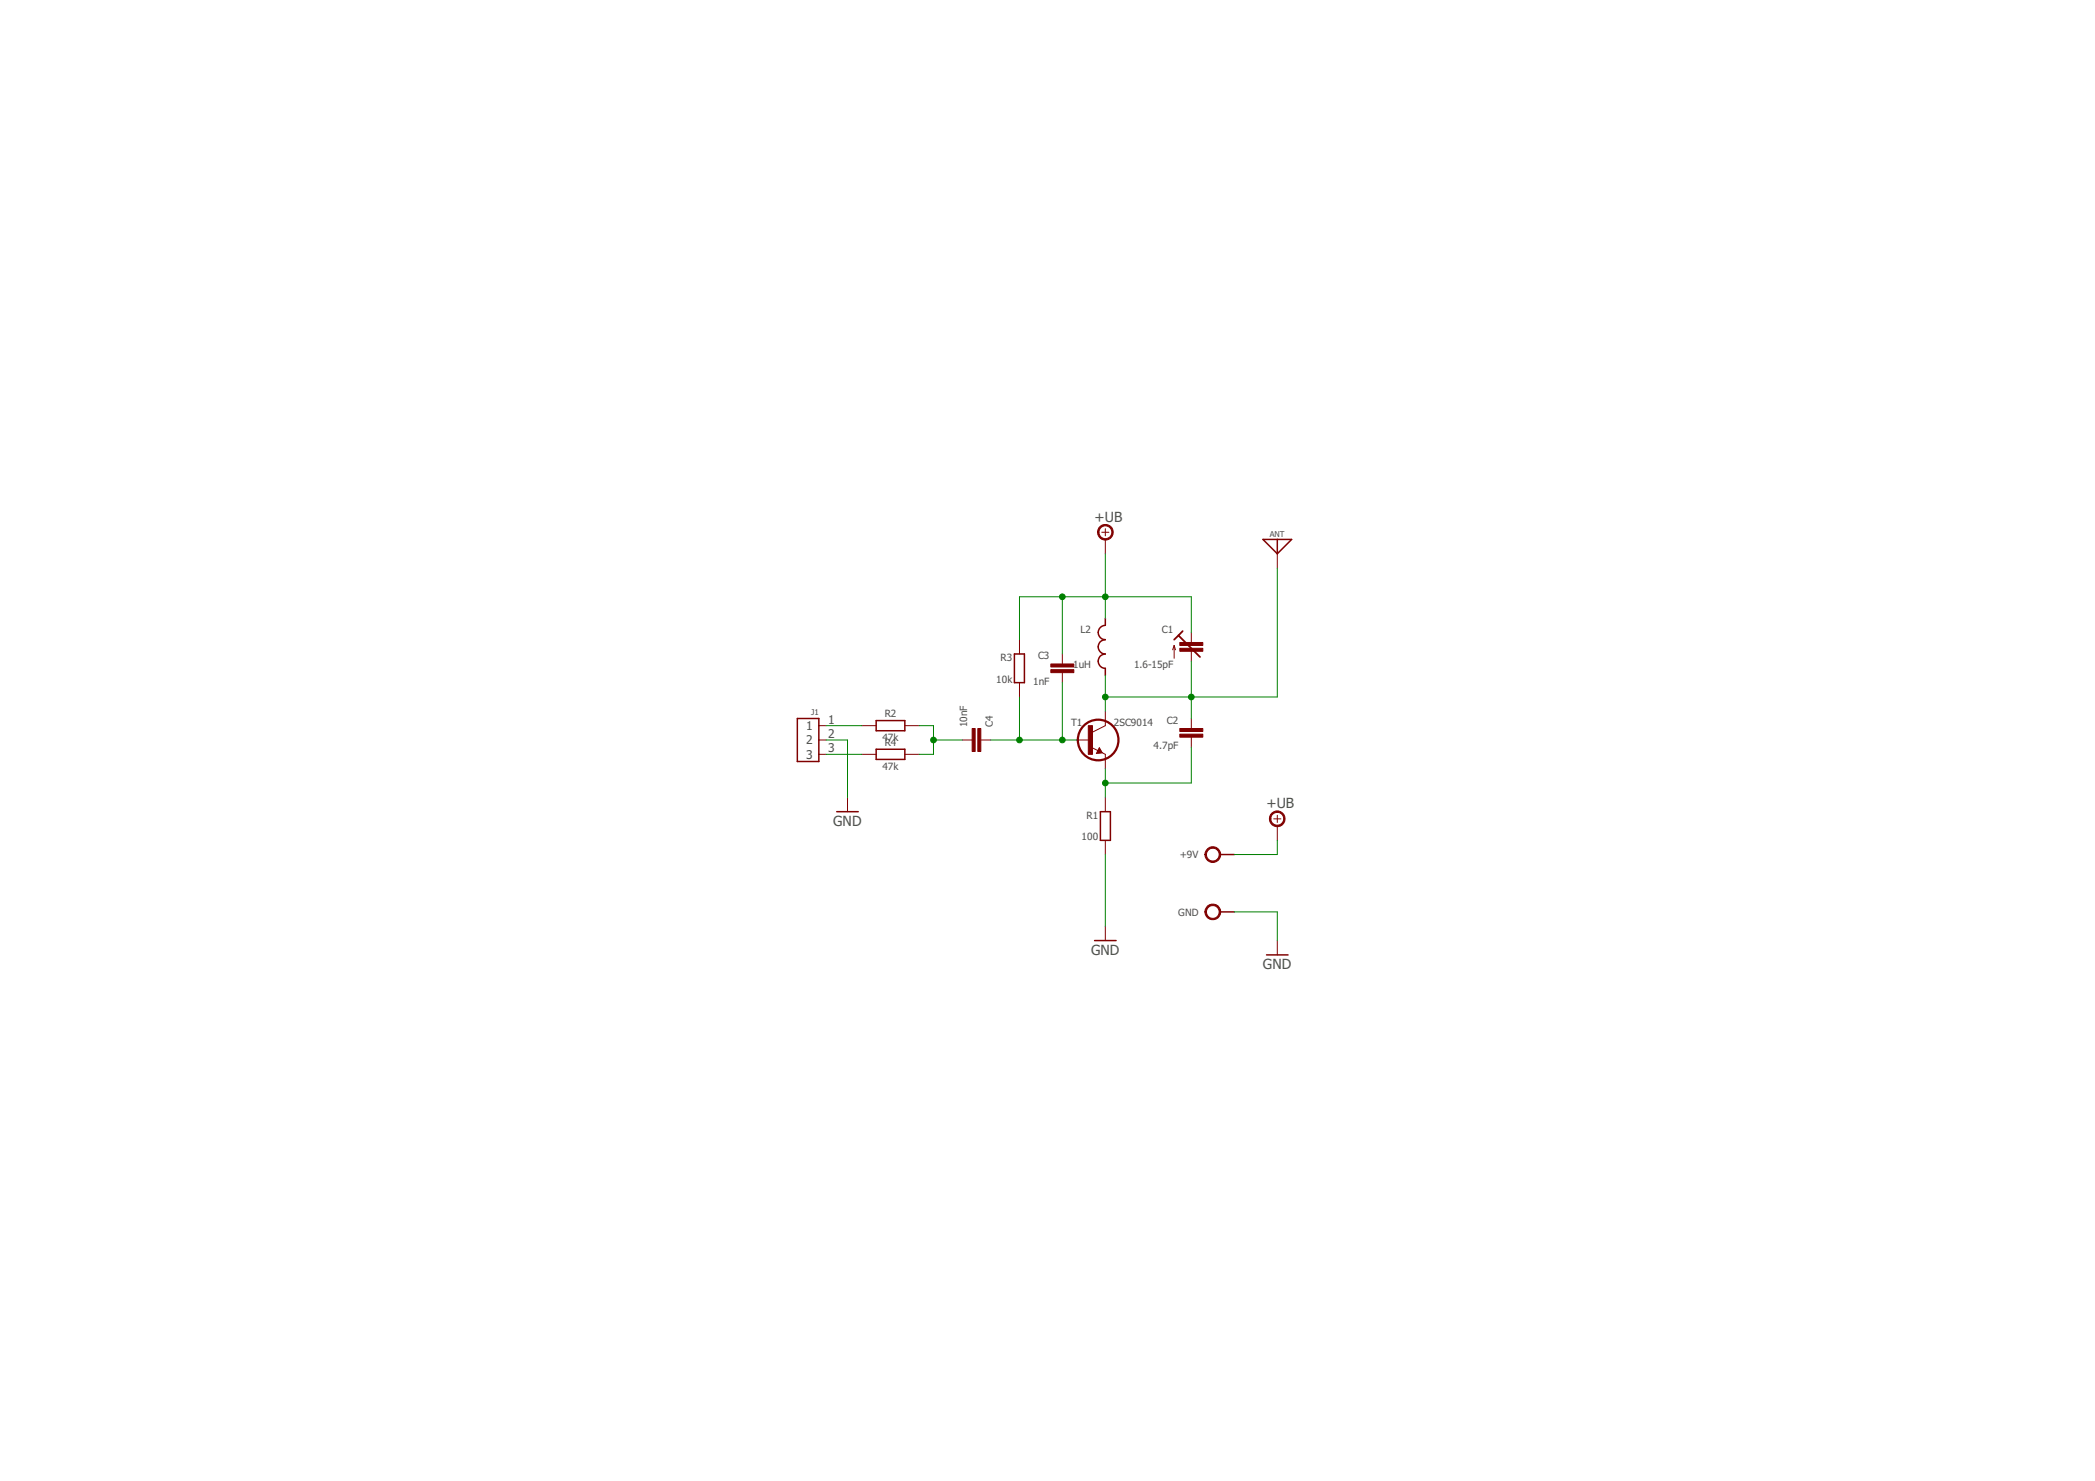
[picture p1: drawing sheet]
<svg xmlns="http://www.w3.org/2000/svg" width="297mm" height="210mm" viewBox="0 0 297 210" stroke-linecap="round" stroke-linejoin="round" font-family="sans-serif">
<g fill="none" stroke="#800000" stroke-width=".14">
<path d="M156.2 75.4h1M156.7 74.9v1M156.7 76.5v2M181.1 78.5v2M144.5 90.7v2M144.5 96.8v2M150.6 92.7v1.4M150.6 95.3v1.5M166.5 91.5v1.8M166.5 91.5l-.2 .6M166.5 91.5l.2 .6M168.9 89.6v1.5"/>
<path d="M168.9 92.3v1.4M116.1 102.8h1M116.1 104.9h1M116.1 106.9h1M120.2 113v2M122.2 102.8h2M122.2 106.9h2M128.3 102.8h2M128.3 106.9h2M136.4 104.9h1.4M139.1 104.9h1.4M152.7 104.9h2"/>
<path d="M154.9 106l1.4 .7M155.9 106l.4 .7-.9 .1zM156.3 106.7l.4 .2v2M156.7 100.8v2l-2 1M156.7 113v2M156.7 119.1v2M168.9 101.8v1.5M168.9 104.5v1.4M180.6 116.1h1M181.1 115.5v1.1M181.1 117.1v2M156.7 131.3v2"/>
<path d="M181.1 133.3v2"/>
</g>
<g fill="#800000" stroke="#800000" stroke-width=".14">
<path d="M167.3 104.1h3.2v.4h-3.2z"/>
<path d="M167.3 103.3h3.2v.4h-3.2z"/>
<path d="M149 94.9h3.3v.4h-3.3z"/>
<path d="M149 94.1h3.3v.4h-3.3z"/>
<path d="M167.3 91.9h3.2v.4h-3.2z"/>
<path d="M167.3 91.1h3.2v.4h-3.2z"/>
<path d="M154.3 102.8h.6v4.1h-.6z"/>
<path d="M137.8 103.3h.5v3.2h-.5z"/>
<path d="M138.6 103.3h.5v3.2h-.5z"/>
</g>
<g fill="none" stroke="#800000" stroke-width=".21">
<path d="M179.1 76.5h4l-2 2zM181.1 76.5v2M143.8 92.7h1.4v4.1h-1.4zM156.7 87.6v1a1.02 1.02 0 0 0-1 1 1.02 1.02 0 0 0 1 1.1 1.02 1.02 0 0 0-1 1 1.02 1.02 0 0 0 1 1 1.02 1.02 0 0 0-1 1 1.02 1.02 0 0 0 1 1v1M113.1 101.8h3v6.1h-3zM118.6 115h3.1M124.2 102.1h4.1v1.5h-4.1zM124.2 106.2h4.1v1.4h-4.1zM155.9 106.2l-.2 .4h.3l-.1-.2M156 115h1.4v4.1h-1.4zM155.2 133.3h3M173 121.1h2"/>
<path d="M173 129.2h2M179.6 135.3h3"/>
</g>
<g fill="#800000" stroke="#800000" stroke-width=".14">
<path d="M156 74.6a1.11 1.11 0 0 1 1.7 .3 1.11 1.11 0 0 1-.7 1.6 1.11 1.11 0 0 1-1.4-1.1h.2a.91 .91 0 0 1 1.3-.8 .91 .91 0 0 1 .2 1.5 .91 .91 0 0 1-1.4-.4l-.1-.3h-.2l.1-.3z" fill-rule="evenodd"/>
<path d="M180.4 115.2a1.11 1.11 0 0 1 1.7 .3 1.11 1.11 0 0 1-.7 1.6 1.11 1.11 0 0 1-1.4-1h.2a.91 .91 0 0 1 1.2-.9 .91 .91 0 0 1 .4 1.5 .91 .91 0 0 1-1.5-.2l-.1-.4h-.2l.1-.7z" fill-rule="evenodd"/>
<path d="M171.2 120.3a1.12 1.12 0 0 1 1.8 .3 1.12 1.12 0 0 1-.8 1.6 1.12 1.12 0 0 1-1.4-1.1h.2a.91 .91 0 0 1 1.3-.8 .91 .91 0 0 1 .3 1.5 .91 .91 0 0 1-1.5-.4l-.1-.3h-.2l.1-.3z" fill-rule="evenodd"/>
<path d="M171.2 128.4a1.12 1.12 0 0 1 1.8 .3 1.12 1.12 0 0 1-.8 1.6 1.12 1.12 0 0 1-1.4-1.1h.2a.9 .9 0 0 1 1.3-.8 .9 .9 0 0 1 .3 1.5 .9 .9 0 0 1-1.5-.4l-.1-.3h-.2l.1-.3z" fill-rule="evenodd"/>
</g>
<path d="M167.1 90.1l3 3M167.1 90.1l-.6 .6M167.7 89.5l-.6 .6M155.9 106.2l.2 .4-.4 .1" fill="none" stroke="#800000" stroke-width=".25"/>
<circle cx="155.7" cy="104.9" r="2.88" fill="none" stroke="#800000" stroke-width=".32"/>
<g fill="none" stroke="#008000" stroke-width=".14">
<path d="M156.7 78.5v9.1M144.5 98.8v6.1M150.6 84.6v8.1M150.6 96.8v8.1M156.7 95.7v5.1M168.9 89.6v-5h-24.4v6.1M168.9 93.7v8.1M181.1 80.5v18.3h-24.4M117.1 104.9h3.1v8.1M117.1 102.8h5.1M117.1 106.9h5.1M130.3 102.8h2.1v4.1h-2.1"/>
<path d="M132.4 104.9h4M140.5 104.9h12.2M156.7 108.9v4.1M168.9 105.9v5.1h-12.2M181.1 119.1v2h-6.1M156.7 121.1v10.2M175 129.2h6.1v4.1"/>
</g>
<g fill="#008000" stroke="#008000" stroke-width=".14">
<circle cx="156.7" cy="111" r=".4"/>
<circle cx="150.6" cy="104.9" r=".4"/>
<circle cx="144.5" cy="104.9" r=".4"/>
<circle cx="156.7" cy="84.6" r=".4"/>
<circle cx="150.6" cy="84.6" r=".4"/>
<circle cx="156.7" cy="98.8" r=".4"/>
<circle cx="168.9" cy="98.8" r=".4"/>
<circle cx="132.4" cy="104.9" r=".4"/>
</g>
<g font-size="2" fill="#505050">
<text x="155.2" y="73.9">+UB</text>
<text x="118.1" y="117.1">GND</text>
<text x="179.6" y="114.5">+UB</text>
<text x="154.7" y="135.3">GND</text>
<text x="179.1" y="137.4">GND</text>
</g>
<g font-size="1.7" fill="#505050">
<text x="114.3" y="105.5">2</text>
<text x="114.3" y="103.5">1</text>
<text x="114.3" y="107.5">3</text>
<text x="117.4" y="104.6">2</text>
<text x="117.4" y="102.6">1</text>
<text x="117.4" y="106.6">3</text>
</g>
<g font-size="1.4" fill="#505050">
<text x="153.2" y="89.7">L2</text>
<text x="164.7" y="89.7">C1</text>
<text x="141.9" y="93.7">R3</text>
<text x="147.2" y="93.4">C3</text>
<text x="152.2" y="94.7">1uH</text>
<text x="160.8" y="94.7">1.6-15pF</text>
<text x="125.4" y="101.7">R2</text>
<text x="141.3" y="96.8">10k</text>
<text x="146.5" y="97.1">1nF</text>
<text x="125.1" y="105.1">47k</text>
<text x="125.4" y="105.7">R4</text>
<text x="137.1" y="103.1" transform="rotate(-90 137.1 103.1)">10nF</text>
<text x="140.8" y="103.1" transform="rotate(-90 140.8 103.1)">C4</text>
<text x="151.9" y="102.8">T1</text>
<text x="157.9" y="102.8">2SC9014</text>
<text x="163.6" y="106.2">4.7pF</text>
<text x="165.5" y="102.5">C2</text>
<text x="125.1" y="109.1">47k</text>
<text x="153.4" y="119.1">100</text>
<text x="154" y="116">R1</text>
<text x="167.3" y="121.6">+9V</text>
<text x="167.1" y="129.8">GND</text>
</g>
<g font-size="1.1" fill="#505050">
<text x="180" y="76">ANT</text>
<text x="115" y="101.3">J1</text>
</g>
</svg>
